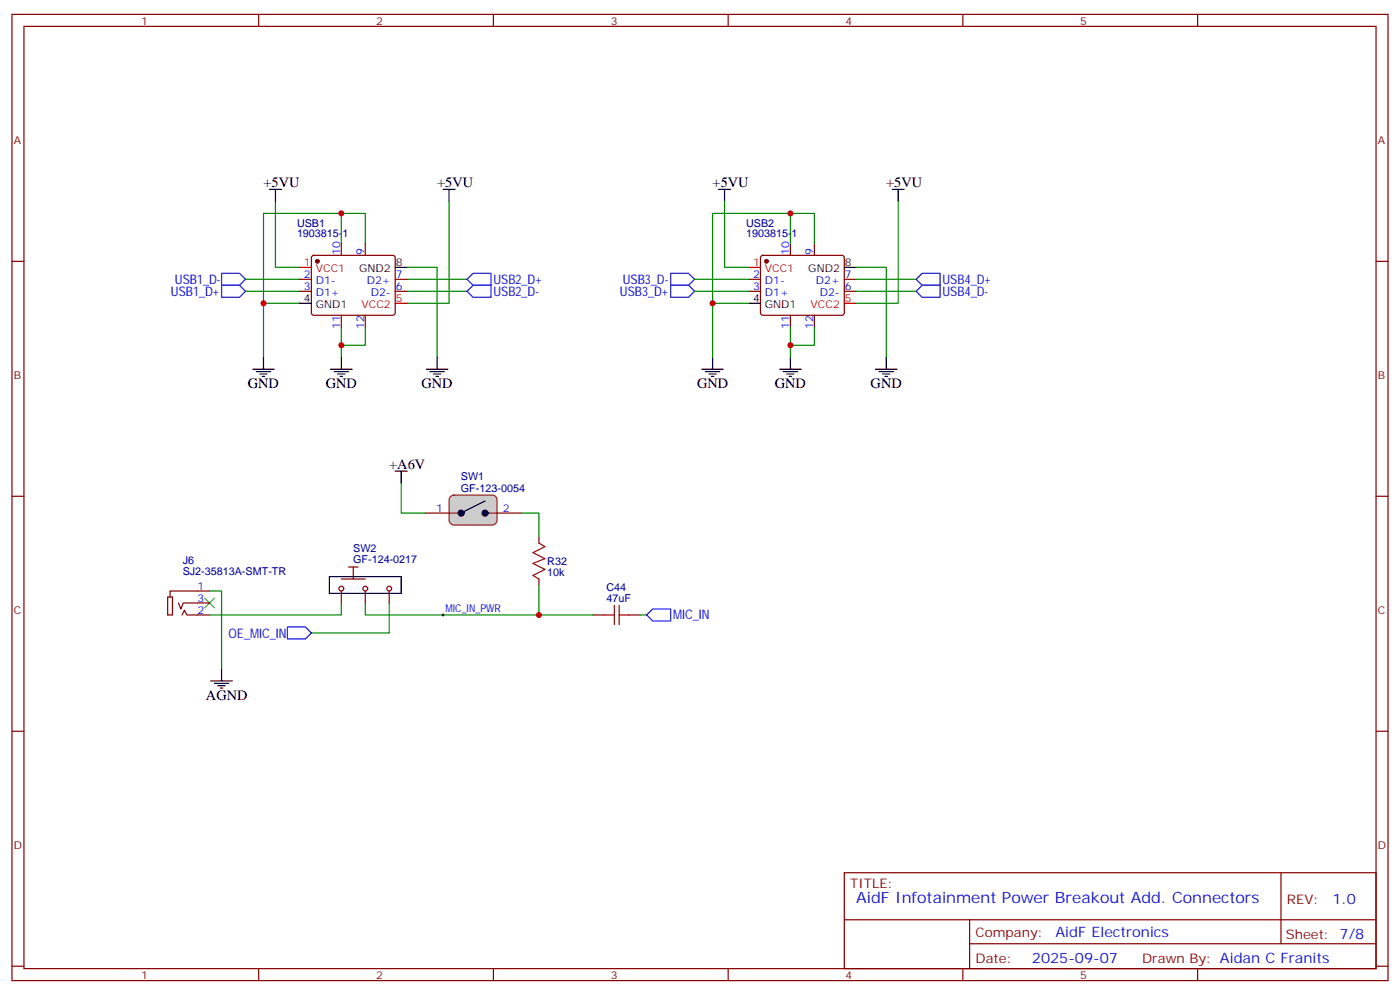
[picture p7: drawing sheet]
<svg xmlns="http://www.w3.org/2000/svg" width="412mm" height="293mm" viewBox="0 0 412 293" stroke-linecap="round" stroke-linejoin="round" font-family="sans-serif">
<g fill="none" stroke="#870000" stroke-width=".35">
<path d="M3.5 4.2h405.4v284.4h-405.4zM7.1 7.8h398.2v277.2h-398.2zM76.2 4.2v3.6M145.3 4.2v3.6M214.5 4.2v3.6M283.6 4.2v3.6M352.8 4.2v3.6M3.5 76.9h3.6M92 75.3l.4-.2h23.3l.5 .2 .2 .5v16.5l-.7 .5-23.5-.1-.5-.6v-16.3zM100.5 71.6v3.5M107.6 71.6v3.5M224.2 75.3l.5-.2h23.3l.5 .2 .2 .5-.1 16.5-.6 .5-23.6-.1-.4-.6v-16.3z"/>
<path d="M232.8 71.6v3.5M239.9 71.6v3.5M405.3 76.9h3.6M88.2 82.2h3.5M88.2 85.7h3.5M100.5 92.8v3.5M107.6 92.8v3.5M116.4 82.2h3.5M116.4 85.7h3.5M220.5 82.2h3.5M220.5 85.7h3.5M232.8 92.8v3.5"/>
<path d="M239.9 92.8v3.5M248.7 82.2h3.5M248.7 85.7h3.5M3.5 146.1h3.6M158.7 158v1.8M405.3 146.1h3.6M49.4 175.7h1.4v5.3h-1.4zM52.6 177.4l.7 1.8 .7-1.8h7.7M61.7 173.9h-11.6v1.8M158.7 170.4v1.8M53.6 181l.7-1.4 .7 1.4h6.7M174.6 181h3.6"/>
<path d="M185.2 181h3.5M3.5 215.2h3.6M405.3 215.2h3.6M248.7 256.8h156.6v28.2h-156.6zM377.3 256.8v20.9M248.7 270.7h156.5M285.6 277.7h119.6M285.6 270.7v14.1M3.5 284.3h3.6M76.2 285v3.6M145.3 285v3.6M214.5 285v3.6"/>
<path d="M283.6 285v3.6M352.8 285v3.6M405.3 284.3h3.6"/>
</g>
<g fill="none" stroke="#008700" stroke-width=".35">
<path d="M81.1 59.3v19.4h7.1M132.3 59.3v30h-12.4M213.4 59.3v19.4h7.1M264.6 59.3v30h-12.4M100.5 62.8h7.1v8.8M100.5 71.6v-8.8h-22.9v42.3M119.9 78.7h8.9v26.4M232.8 71.6v-8.8h-22.9v42.3M232.8 62.8h7.1v8.8M252.2 78.7h8.9v26.4M72.3 85.7h15.9M72.3 82.2h15.9"/>
<path d="M77.6 89.3h10.6M100.5 96.3v8.8M107.6 96.3v5.3h-7.1M119.9 85.7h17.7M119.9 82.2h17.7M204.6 85.7h15.9M204.6 82.2h15.9M209.9 89.3h10.6M232.8 96.3v8.8M239.9 96.3v5.3h-7.1M252.2 85.7h17.7M252.2 82.2h17.7"/>
<path d="M118.2 142.2v8.8h7M61.7 173.9h3.6v22.9M188.7 181h1.8"/>
</g>
<path d="M65.3 80.4h5.3l1.7 1.8-1.7 1.8h-5.3zM65.3 84h5.3l1.7 1.7-1.7 1.8h-5.3zM137.6 85.7l1.7-1.7h5.3v3.5h-5.3zM137.6 82.2l1.7-1.8h5.3v3.6h-5.3zM197.6 84h5.2l1.8 1.7-1.8 1.8h-5.2zM197.6 80.4h5.2l1.8 1.8-1.8 1.8h-5.2zM269.9 82.2l1.7-1.8h5.3v3.6h-5.3zM271.6 84h5.3v3.5h-5.3l-1.7-1.8zM190.5 181l1.8-1.8h5.3v3.5h-5.3z" fill="none" stroke="#00f" stroke-width=".35"/>
<g fill="none" stroke="#000" stroke-width=".35">
<path d="M79.4 55.7h3.5M81.1 55.7v3.6M130.5 55.7h3.6M132.3 55.7v3.6M211.7 55.7h3.5M213.4 55.7v3.6M262.8 55.7h3.5M264.6 55.7v3.6M116.4 78.7h3.5M248.7 78.7h3.5M88.2 89.3h3.5M220.5 89.3h3.5"/>
<path d="M74.4 108.7h6.4M75.5 109.4h4.2M76.6 110.1h2.1M77.3 110.8h.7M77.6 105.1v3.6M97.4 108.7h6.3M98.4 109.4h4.3M99.5 110.1h2.1M100.2 110.8h.7M100.5 105.1v3.6M125.6 108.7h6.3M126.6 109.4h4.3"/>
<path d="M127.7 110.1h2.1M128.4 110.8h.7M128.8 105.1v3.6M206.7 108.7h6.4M207.8 109.4h4.2M208.8 110.1h2.2M209.5 110.8h.8M209.9 105.1v3.6M229.7 108.7h6.3M230.7 109.4h4.2M231.8 110.1h2.1M232.5 110.8h.7"/>
<path d="M232.8 105.1v3.6M257.9 108.7h6.3M258.9 109.4h4.3M260 110.1h2.1M260.7 110.8h.7M261.1 105.1v3.6M65.3 196.8v3.6M62.1 200.4h6.3M63.1 201.1h4.3M64.2 201.8h2.1M64.9 202.5h.7"/>
</g>
<g fill="#870000" stroke="#870000" stroke-width=".35">
<circle cx="93.5" cy="76.9" r=".53"/>
<circle cx="225.8" cy="76.9" r=".53"/>
</g>
<path d="M88.2 78.7h3.5M220.5 78.7h3.5M116.4 89.3h3.5M248.7 89.3h3.5" fill="none" stroke="#f00" stroke-width=".35"/>
<path d="M158.7 159.8l1.8 1.1-3.5 1.7 3.5 1.8-3.5 1.4 3.5 1.8-3.5 1.7 1.7 1.1M181 178.2v5.6M182.4 178.2v5.6M178.2 181h2.8M182.4 181h2.8" fill="none" stroke="#a10000" stroke-width=".35"/>
<path d="M60.3 176l2.8 2.9M63.1 176l-2.8 2.9" fill="none" stroke="#3c3" stroke-width=".35"/>
<path d="M132.6 146.3l1.1-.6h11.3a1.41 1.41 0 0 1 1.4 1.4v6a1.51 1.51 0 0 1-1.4 1.4h-11.3a1.51 1.51 0 0 1-1.4-1.4v-6z" fill="#ccc" stroke="#8c2424" stroke-width=".35"/>
<path d="M132.3 151h3.5M142.9 151h3.5" fill="none" stroke="#8c2424" stroke-width=".35"/>
<path d="M125.2 151h7.1M146.4 151h7.1M100.5 173.9v3.5M107.6 173.9v3.5M114.7 173.9v3.5" fill="none" stroke="#870000" stroke-width=".35"/>
<g fill="#000" stroke="#000" stroke-width=".35">
<circle cx="135.8" cy="151" r=".88"/>
<circle cx="142.9" cy="151" r=".88"/>
</g>
<path d="M116.4 138.6h3.5M118.2 138.6v3.6M142.9 147.5l-7.1 3.5M97 169.7h21.2v4.9h-21.2z" fill="none" stroke="#000" stroke-width=".35"/>
<path d="M153.5 151h5.2v7M100.5 177.4v3.6h-38.8M114.7 177.4v8.9h-23M158.7 172.2v8.8h-51.1v-3.6M158.7 181h15.9" fill="none" stroke="#008700" stroke-width=".35"/>
<path d="M130.2 181h.7M130.5 180.6v.7" fill="none" stroke="#000" stroke-width=".29"/>
<g fill="none" stroke="#850000" stroke-width=".35">
<path d="M100.5 170.4h7.1M102.7 166.9h2.8M104.1 166.9v3.5"/>
<circle cx="100.5" cy="173.2" r=".71"/>
<circle cx="107.6" cy="173.2" r=".71"/>
<circle cx="114.7" cy="173.2" r=".71"/>
</g>
<path d="M84.7 184.5h5.3l1.7 1.8-1.7 1.7h-5.3z" fill="none" stroke="#00f" stroke-width=".35"/>
<g fill="#c00">
<circle cx="77.6" cy="89.3" r=".88"/>
<circle cx="100.5" cy="62.8" r=".88"/>
<circle cx="100.5" cy="101.6" r=".88"/>
<circle cx="232.8" cy="101.6" r=".88"/>
<circle cx="232.8" cy="62.8" r=".88"/>
<circle cx="209.9" cy="89.3" r=".88"/>
<circle cx="158.8" cy="181" r=".88"/>
</g>
<text font-size="4.6" fill="#00f" x="252.2" y="265.6">AidF Infotainment Power Breakout Add. Connectors</text>
<g font-size="4.2">
<text x="77.6" y="55">+5VU</text>
<text x="128.8" y="55">+5VU</text>
<text x="209.9" y="55">+5VU</text>
<text x="261.1" y="55">+5VU</text>
<text x="73" y="114.3">GND</text>
<text x="96" y="114.3">GND</text>
<text x="124.2" y="114.3">GND</text>
<text x="205.3" y="114.3">GND</text>
<text x="228.2" y="114.3">GND</text>
<text x="256.5" y="114.3">GND</text>
<text x="114.7" y="137.9">+A6V</text>
<text x="60.7" y="206">AGND</text>
</g>
<g font-size="4.2" fill="#00f">
<text x="392.5" y="266.1">1.0</text>
<text x="310.9" y="275.6">AidF Electronics</text>
<text x="304" y="283.4">2025-09-07</text>
</g>
<g font-size="3.9" fill="#00f">
<text x="51.5" y="83.6">USB1_D-</text>
<text x="145.3" y="83.5">USB2_D+</text>
<text x="183.4" y="83.5">USB3_D-</text>
<text x="277.6" y="83.6">USB4_D+</text>
<text x="50.3" y="87.1">USB1_D+</text>
<text x="145.3" y="87">USB2_D-</text>
<text x="182.6" y="87">USB3_D+</text>
<text x="277.6" y="87.1">USB4_D-</text>
<text x="198.3" y="182.3">MIC_IN</text>
<text x="67.3" y="187.6">OE_MIC_IN</text>
</g>
<g font-size="3.9" fill="#800">
<text x="250.5" y="261.4">TITLE:</text>
<text x="379.1" y="266.1">REV:</text>
<text x="287.4" y="275.6">Company:</text>
<text x="378.7" y="276.2">Sheet: 7/8</text>
<text x="287.4" y="283.3">Date:</text>
<text x="336.4" y="283.4">Drawn By: Aidan C Franits</text>
</g>
<g font-size="3.2" fill="#800">
<text x="41.6" y="7.2">1</text>
<text x="110.8" y="7.2">2</text>
<text x="179.9" y="7.2">3</text>
<text x="249.1" y="7.2">4</text>
<text x="318.2" y="7.2">5</text>
<text x="4.1" y="42.3">A</text>
<text x="405.9" y="42.3">A</text>
<text x="4.1" y="111.5">B</text>
<text x="405.9" y="111.5">B</text>
<text x="4.1" y="180.6">C</text>
<text x="405.9" y="180.6">C</text>
<text x="4.1" y="249.8">D</text>
<text x="405.9" y="249.8">D</text>
<text x="41.6" y="288">1</text>
<text x="110.8" y="288">2</text>
<text x="179.9" y="288">3</text>
<text x="249.1" y="288">4</text>
<text x="318.2" y="288">5</text>
</g>
<g font-size="3.2" fill="#000080">
<text x="87.5" y="69.8">1903815-1</text>
<text x="87.5" y="66.7">USB1</text>
<text x="219.8" y="69.8">1903815-1</text>
<text x="219.8" y="66.7">USB2</text>
<text x="135.8" y="141.3">SW1</text>
<text x="135.8" y="144.6">GF-123-0054</text>
<text x="53.8" y="166">J6</text>
<text x="104" y="165.8">GF-124-0217</text>
<text x="104" y="162.6">SW2</text>
<text x="161.2" y="166.3">R32</text>
<text x="53.8" y="169.2">SJ2-35813A-SMT-TR</text>
<text x="161.2" y="169.4">10k</text>
<text x="178.7" y="173.9">C44</text>
<text x="178.7" y="177.1">47uF</text>
</g>
<g font-size="3.2" fill="#00f">
<text x="100.2" y="75.1" transform="rotate(-90 100.2 75.1)">10</text>
<text x="107.2" y="75.1" transform="rotate(-90 107.2 75.1)">9</text>
<text x="232.5" y="75.1" transform="rotate(-90 232.5 75.1)">10</text>
<text x="239.5" y="75.1" transform="rotate(-90 239.5 75.1)">9</text>
<text x="89.5" y="81.8">2</text>
<text x="93" y="83.6">D1-</text>
<text x="108.1" y="83.6">D2+</text>
<text x="116.6" y="81.8">7</text>
<text x="221.8" y="81.8">2</text>
<text x="225.3" y="83.6">D1-</text>
<text x="240.3" y="83.6">D2+</text>
<text x="248.9" y="81.8">7</text>
<text x="89.5" y="85.4">3</text>
<text x="93" y="87.1">D1+</text>
<text x="109.2" y="87.1">D2-</text>
<text x="116.6" y="85.4">6</text>
<text x="221.8" y="85.4">3</text>
<text x="225.3" y="87.1">D1+</text>
<text x="241.5" y="87.1">D2-</text>
<text x="248.9" y="85.4">6</text>
<text x="100.2" y="96.8" transform="rotate(-90 100.2 96.8)">11</text>
<text x="107.2" y="96.8" transform="rotate(-90 107.2 96.8)">12</text>
<text x="232.5" y="96.8" transform="rotate(-90 232.5 96.8)">11</text>
<text x="239.5" y="96.8" transform="rotate(-90 239.5 96.8)">12</text>
<text x="128.5" y="150.6">1</text>
<text x="148.2" y="150.6">2</text>
<text x="58.2" y="173.6">1</text>
<text x="58.2" y="177.1">3</text>
<text x="58.2" y="180.6">2</text>
<text x="131.2" y="180.1">MIC_IN_PWR</text>
</g>
<g font-size="3.2" fill="#f00">
<text x="89.5" y="78.3">1</text>
<text x="93" y="80.1">VCC1</text>
<text x="221.8" y="78.3">1</text>
<text x="225.3" y="80.1">VCC1</text>
<text x="116.6" y="88.9">5</text>
<text x="248.9" y="88.9">5</text>
<text x="106.5" y="90.7">VCC2</text>
<text x="238.8" y="90.7">VCC2</text>
</g>
<g font-size="3.2">
<text x="105.8" y="80.1">GND2</text>
<text x="116.6" y="78.3">8</text>
<text x="238.1" y="80.1">GND2</text>
<text x="248.9" y="78.3">8</text>
<text x="89.5" y="88.9">4</text>
<text x="221.8" y="88.9">4</text>
<text x="93" y="90.7">GND1</text>
<text x="225.3" y="90.7">GND1</text>
</g>
</svg>
